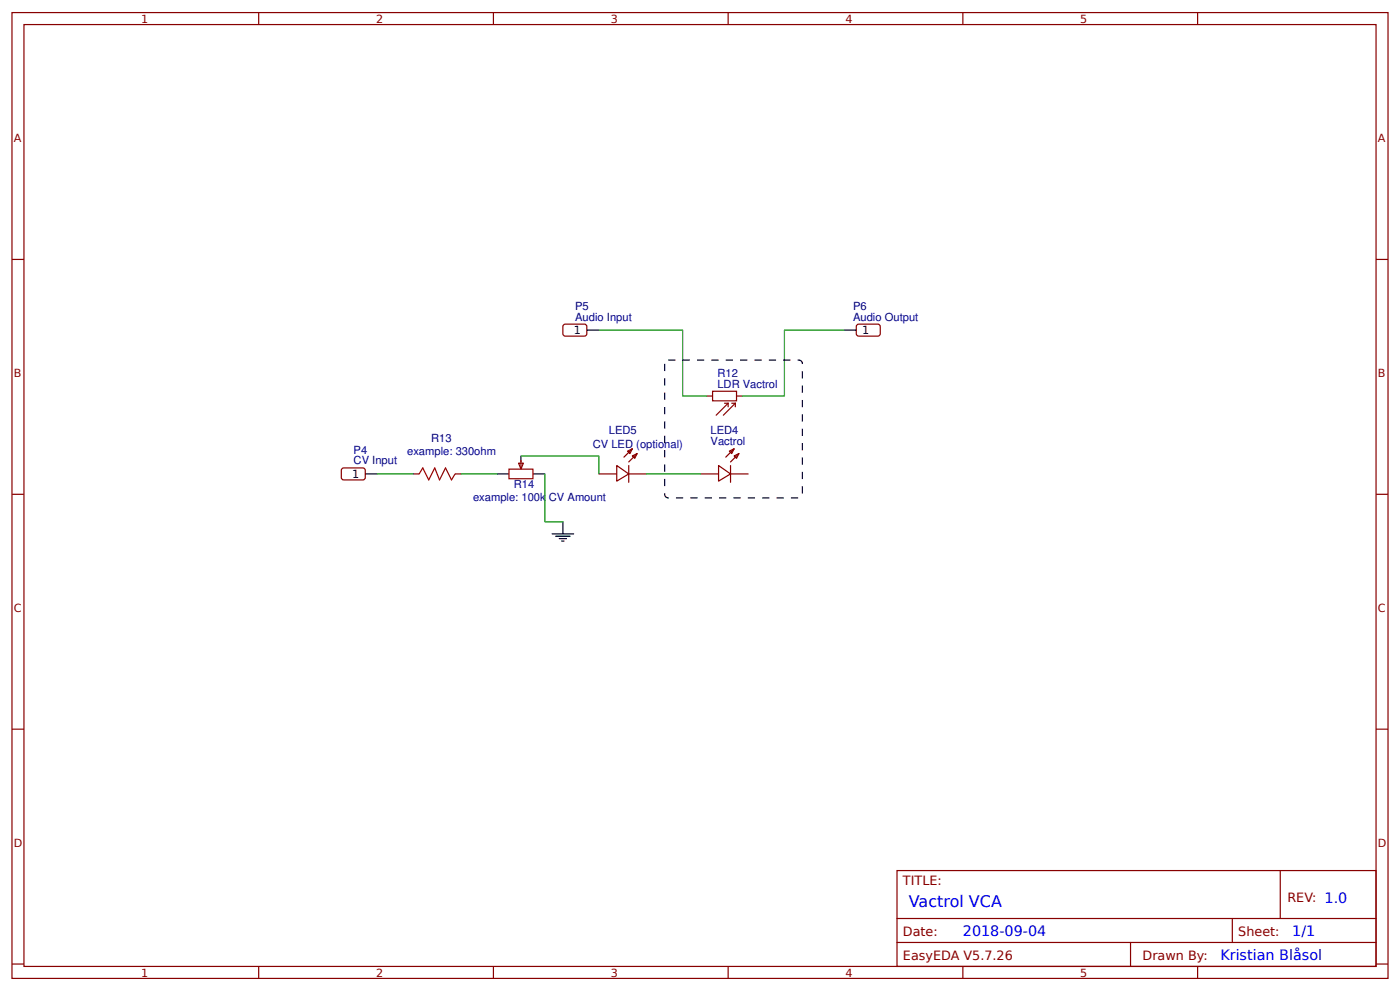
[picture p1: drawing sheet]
<svg xmlns="http://www.w3.org/2000/svg" width="309mm" height="219mm" viewBox="0 0 309 219" stroke-linecap="round" stroke-linejoin="round" font-family="sans-serif">
<g fill="none" stroke="#800" stroke-width=".26">
<path d="M2.6 2.8h304.1v213.2h-304.1zM5.3 5.4h298.7v208h-298.7zM57.1 2.8v2.6M109 2.8v2.6M160.9 2.8v2.6M212.7 2.8v2.6M264.6 2.8v2.6M2.6 57.3h2.7M304 57.3h2.7M124.6 71.6h4.8l.2 .5v1.9l-.5 .2-4.5-.1-.2-.4v-1.6zM189.2 71.8l.5-.2h4.5l.3 .5-.1 1.9-.5 .2-4.5-.1-.2-.4zM138.6 99.6l1.1-.5-.5 1z"/>
<path d="M139.7 99.1l-1.9 1.8M161.1 99.6l1.1-.5-.5 1zM162.2 99.1l-1.9 1.8M2.6 109.1h2.7M75.7 103.4h4.7l.3 .4-.1 1.9-.4 .3-4.5-.1-.3-.5v-1.6zM91.3 104.6h1.3M100.5 104.6h1.4M114.6 102.3h1l-.5 1.3zM115.1 101.7v1.6M132.3 104.6h4M136.3 102.8l2.6 1.8-2.6 1.6zM138.9 104.6h4"/>
<path d="M138.9 102.8v3.7M139.7 100.7l1.1-.6-.6 1.1zM140.8 100.1l-1.9 1.9M154.8 104.6h3.9M158.7 102.8l2.7 1.8-2.7 1.6zM161.4 104.6h4M161.4 102.8v3.7M162.2 100.7l1-.6-.5 1.1zM163.2 100.1l-1.8 1.9M304 109.1h2.7M2.6 161h2.7M304 161h2.7"/>
<path d="M198.2 192.2h105.8v21.2h-105.8zM282.8 192.2v10.6M2.6 212.9h2.7M57.1 213.4v2.6M109 213.4v2.6M160.9 213.4v2.6M198.2 202.8h105.8M198.2 208.1h105.8M212.7 213.4v2.6M249.8 208.1v5.3M264.6 213.4v2.6M272.3 202.8v5.3"/>
<path d="M304 212.9h2.7"/>
</g>
<path d="M156.1 87.4h1.3M157.4 86.4h5.3v2.1h-5.3zM160.1 89h.8M160.9 89l-2.7 2.7M160.9 89v.8M161.7 89h.8M162.5 89l-2.7 2.7M162.5 89v.8M162.7 87.4h1.3" fill="none" stroke="#840000" stroke-width=".26"/>
<path d="M129.6 72.9h2.7M186.5 72.9h2.7M80.7 104.6h2.6M109.8 104.6h2.6M115.1 100.7v1.3M117.7 104.6h2.7M122 117.9h4.7M122.8 118.4h3.1M123.6 118.9h1.5M124.1 119.5h.5M124.4 115.2v2.7" fill="none" stroke="#000" stroke-width=".26"/>
<path d="M132.3 72.9h18.5v14.5h5.3M186.5 72.9h-13.2v14.5h-9.3M83.3 104.6h8M101.9 104.6h7.9M115.1 100.7h17.2v3.9M120.4 104.6v10.6h4M142.9 104.6h11.9" fill="none" stroke="#080" stroke-width=".26"/>
<path d="M147.1 79.7l.5-.2h28.9a.79 .79 0 0 1 .8 .8v28.8a.79 .79 0 0 1-.8 .8h-28.9a.79 .79 0 0 1-.8-.8v-28.8z" fill="none" stroke="#000" stroke-width=".26" stroke-dasharray="1.6 1.6" stroke-linecap="butt"/>
<path d="M92.6 104.6l.8-1.3 1.3 2.7 1.3-2.7 1.1 2.7 1.3-2.7 1.3 2.7 .8-1.4M112.4 103.6h5.3v2.1h-5.3z" fill="none" stroke="#a00000" stroke-width=".26"/>
<text font-size="3.5" fill="#00f" x="200.8" y="200.2">Vactrol VCA</text>
<g font-size="3.2" fill="#00f">
<text x="212.7" y="206.8">2018-09-04</text>
<text x="285.5" y="206.8">1/1</text>
<text x="269.6" y="212.1">Kristian Blåsol</text>
</g>
<g font-size="2.8" fill="#800">
<text x="199.5" y="195.4">TITLE:</text>
<text x="284.4" y="199.1">REV: 1.0</text>
<text x="199.5" y="206.8">Date:</text>
<text x="273.6" y="206.8">Sheet:</text>
<text x="199.5" y="212.1">EasyEDA V5.7.26</text>
<text x="252.4" y="212.1">Drawn By:</text>
</g>
<g font-size="2.5" fill="#800">
<text x="31.2" y="5">1</text>
<text x="83.1" y="5">2</text>
<text x="134.9" y="5">3</text>
<text x="186.8" y="5">4</text>
<text x="238.7" y="5">5</text>
<text x="3" y="31.4">A</text>
<text x="304.4" y="31.4">A</text>
<text x="3" y="83.2">B</text>
<text x="304.4" y="83.2">B</text>
<text x="3" y="135.1">C</text>
<text x="304.4" y="135.1">C</text>
<text x="3" y="186.9">D</text>
<text x="304.4" y="186.9">D</text>
<text x="31.2" y="215.6">1</text>
<text x="83.1" y="215.6">2</text>
<text x="134.9" y="215.6">3</text>
<text x="186.8" y="215.6">4</text>
<text x="238.7" y="215.6">5</text>
</g>
<g font-size="2.5" fill="#000080">
<text x="127.1" y="70.8">Audio Input</text>
<text x="127.1" y="68.4">P5</text>
<text x="188.5" y="70.8">Audio Output</text>
<text x="188.5" y="68.4">P6</text>
<text x="158.5" y="83.2">R12</text>
<text x="158.5" y="85.6">LDR Vactrol</text>
<text x="134.5" y="95.9">LED5</text>
<text x="157" y="95.9">LED4</text>
<text x="78.1" y="100.1">P4</text>
<text x="90" y="100.4">example: 330ohm</text>
<text x="95.3" y="97.5">R13</text>
<text x="131" y="98.8">CV LED (optional)</text>
<text x="157" y="98.3">Vactrol</text>
<text x="78.1" y="102.5">CV Input</text>
<text x="113.5" y="107.8">R14</text>
<text x="104.5" y="110.7">example: 100k CV Amount</text>
</g>
<g font-size="2.5">
<text x="126.8" y="73.7">1</text>
<text x="190.5" y="73.7">1</text>
<text x="77.8" y="105.4">1</text>
</g>
</svg>
